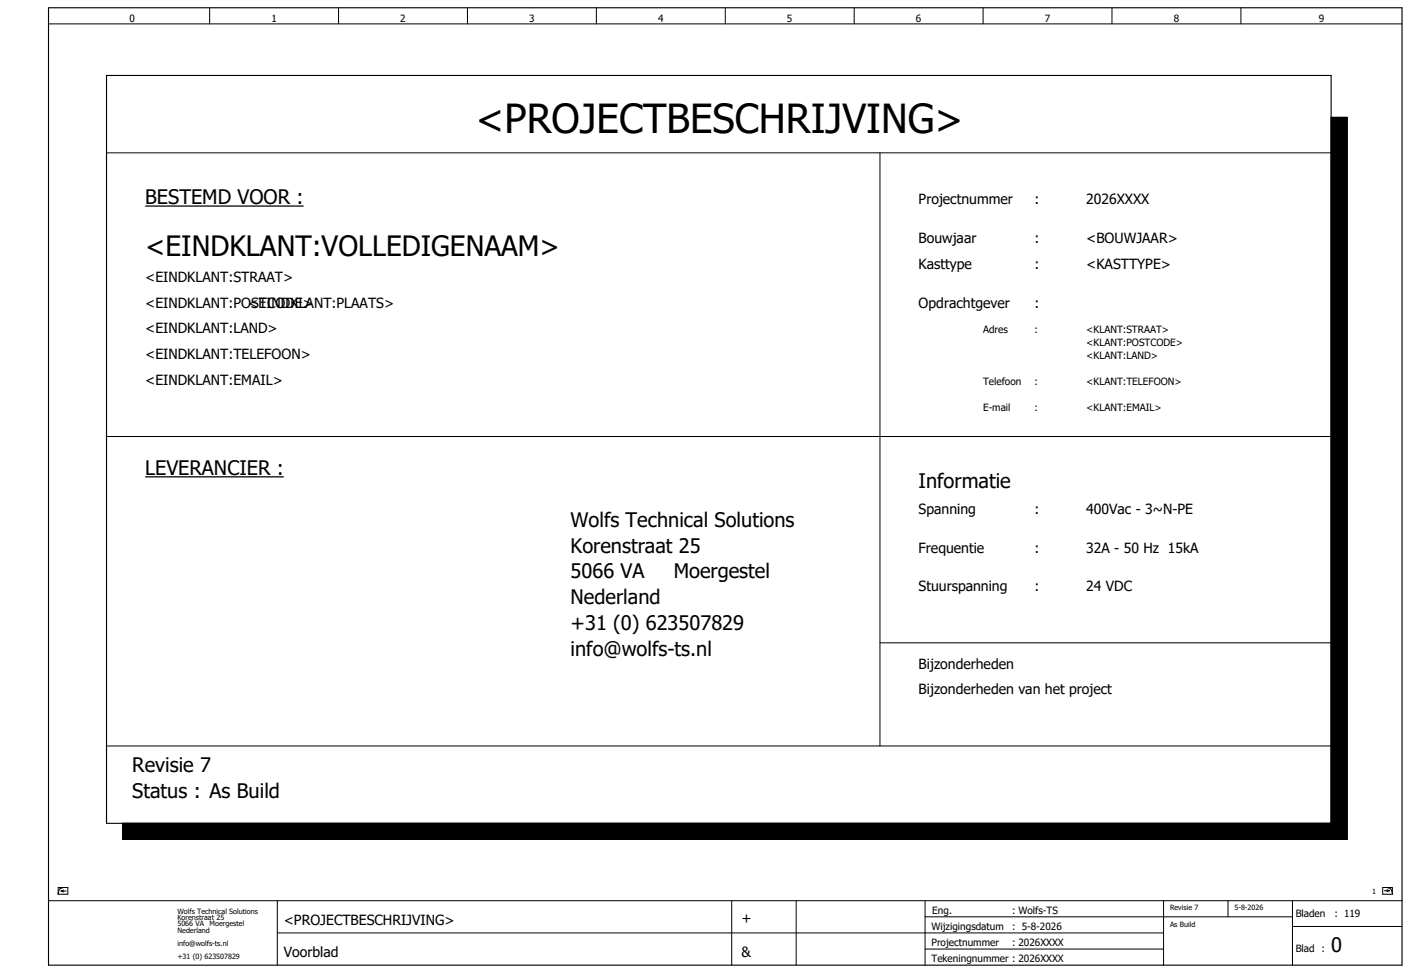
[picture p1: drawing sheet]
<svg xmlns="http://www.w3.org/2000/svg" width="438mm" height="302mm" viewBox="0 0 438 302" stroke-linecap="round" stroke-linejoin="round" font-family="sans-serif">
<g fill="none" stroke="#000" stroke-width=".31">
<path d="M15.1 7.4h420M65.1 2.4v5M105.1 2.4v5M145.1 2.4v5M185.1 2.4v5M225.1 2.4v5M265.1 2.4v5M305.1 2.4v5M345.1 2.4v5M385.1 2.4v5M33.1 47.4h384M273.1 47.4v184"/>
<path d="M33.1 135.4h380M273.1 199.4h140M33.1 231.4h380M15.1 279.4h420M18.1 275.3h3v2.1h-3zM19 276.4h1.6M19 276.4l.8 .3M19.8 276.1l-.8 .3M20.2 275.3a1.76 1.76 0 0 0-2.1 2.1M86.1 279.4v20M227.1 279.4v20M247.1 279.4v20"/>
<path d="M287.1 279.4v20M361.1 279.4v20M381.1 279.4v5M401.1 279.4v20M413.1 260.4v-224h5v224h-380v-5h376v5M429.1 275.3h3v2.1h-3zM429.6 276.3h1.6M430 275.3a1.76 1.76 0 0 1 2.1 2.1M430.4 276l.8 .3M431.2 276.3l-.8 .3M86.1 289.4h275M287.1 284.4h114"/>
<path d="M287.1 294.4h74M401.1 287.4h34"/>
</g>
<path d="M15.1 2.4h420v297h-420zM33.1 23.4h380v232h-380z" fill="none" stroke="#000" stroke-width=".35"/>
<path d="M38.1 255.4h376v5h-376zM413.1 36.4h5v224h-5z" fill="#000" stroke="#000" stroke-width=".31"/>
<path d="M45.1 63.9h49.1M45.1 147.9h43" fill="none" stroke="#000" stroke-width=".39"/>
<text font-size="12.4" x="147.6" y="41.4">&lt;PROJECTBESCHRIJVING&gt;</text>
<text font-size="8.7" x="45.1" y="79.4">&lt;EINDKLANT:VOLLEDIGENAAM&gt;</text>
<g font-size="6.2">
<text x="45.1" y="63.4">BESTEMD VOOR :</text>
<text x="45.1" y="147.4">LEVERANCIER :</text>
<text x="285.1" y="151.4">Informatie</text>
<text x="177.1" y="163.4">Wolfs Technical Solutions</text>
<text x="177.1" y="171.4">Korenstraat 25</text>
<text x="177.1" y="179.4">5066 VA</text>
<text x="209.1" y="179.4">Moergestel</text>
<text x="177.1" y="187.4">Nederland</text>
<text x="177.1" y="195.4">+31 (0) 623507829</text>
<text x="177.1" y="203.4">info@wolfs-ts.nl</text>
<text x="41.1" y="239.4">Revisie 7</text>
<text x="41.1" y="247.4">Status : As Build</text>
<text x="413.1" y="295.4">0</text>
</g>
<g font-size="4.3">
<text x="285.1" y="63.4">Projectnummer</text>
<text x="321.1" y="63.4">:</text>
<text x="337.1" y="63.4">2026XXXX</text>
<text x="285.1" y="75.4">Bouwjaar</text>
<text x="321.1" y="75.4">:</text>
<text x="337.1" y="75.4">&lt;BOUWJAAR&gt;</text>
<text x="285.1" y="83.4">Kasttype</text>
<text x="321.1" y="83.4">:</text>
<text x="337.1" y="83.4">&lt;KASTTYPE&gt;</text>
<text x="45.1" y="87.4">&lt;EINDKLANT:STRAAT&gt;</text>
<text x="45.1" y="95.4">&lt;EINDKLANT:POSTCODE&gt;</text>
<text x="77.1" y="95.4">&lt;EINDKLANT:PLAATS&gt;</text>
<text x="285.1" y="95.4">Opdrachtgever</text>
<text x="321.1" y="95.4">:</text>
<text x="45.1" y="103.4">&lt;EINDKLANT:LAND&gt;</text>
<text x="45.1" y="111.4">&lt;EINDKLANT:TELEFOON&gt;</text>
<text x="45.1" y="119.4">&lt;EINDKLANT:EMAIL&gt;</text>
<text x="285.1" y="159.4">Spanning</text>
<text x="321.1" y="159.4">:</text>
<text x="337.1" y="159.4">400Vac - 3~N-PE</text>
<text x="285.1" y="171.4">Frequentie</text>
<text x="321.1" y="171.4">:</text>
<text x="337.1" y="171.4">32A - 50 Hz 15kA</text>
<text x="285.1" y="183.4">Stuurspanning</text>
<text x="321.1" y="183.4">:</text>
<text x="337.1" y="183.4">24 VDC</text>
<text x="285.1" y="207.4">Bijzonderheden</text>
<text x="285.1" y="215.4">Bijzonderheden van het project</text>
<text x="88.1" y="286.9">&lt;PROJECTBESCHRIJVING&gt;</text>
<text x="230.1" y="286.4">+</text>
<text x="88.1" y="296.9">Voorblad</text>
<text x="230.1" y="296.9">&amp;</text>
</g>
<g font-size="3.1">
<text x="40.2" y="6.8">0</text>
<text x="84.2" y="6.8">1</text>
<text x="124.2" y="6.8">2</text>
<text x="164.2" y="6.8">3</text>
<text x="204.2" y="6.8">4</text>
<text x="244.2" y="6.8">5</text>
<text x="284.2" y="6.8">6</text>
<text x="324.2" y="6.8">7</text>
<text x="364.2" y="6.8">8</text>
<text x="409.2" y="6.8">9</text>
<text x="305.1" y="103.4">Adres</text>
<text x="321.1" y="103.4">:</text>
<text x="337.1" y="103.4">&lt;KLANT:STRAAT&gt;</text>
<text x="337.1" y="107.4">&lt;KLANT:POSTCODE&gt;</text>
<text x="337.1" y="111.4">&lt;KLANT:LAND&gt;</text>
<text x="305.1" y="119.4">Telefoon</text>
<text x="321.1" y="119.4">:</text>
<text x="337.1" y="119.4">&lt;KLANT:TELEFOON&gt;</text>
<text x="305.1" y="127.4">E-mail</text>
<text x="321.1" y="127.4">:</text>
<text x="337.1" y="127.4">&lt;KLANT:EMAIL&gt;</text>
<text x="289.3" y="283.4">Eng.</text>
<text x="314.1" y="283.4">: Wolfs-TS</text>
<text x="402.1" y="284.4">Bladen</text>
<text x="414.1" y="284.4">: 119</text>
<text x="289.1" y="288.4">Wijzigingsdatum</text>
<text x="289.1" y="293.4">Projectnummer</text>
<text x="314.1" y="288.4">: 5-8-2026</text>
<text x="314.1" y="293.4">: 2026XXXX</text>
<text x="289.1" y="298.4">Tekeningnummer : 2026XXXX</text>
<text x="402.1" y="295.4">Blad :</text>
</g>
<g font-size="2.2">
<text x="425.8" y="277.4">1</text>
<text x="55.1" y="283.4">Wolfs Technical Solutions</text>
<text x="55.1" y="285.4">Korenstraat 25</text>
<text x="55.1" y="287.4">5066 VA</text>
<text x="65.1" y="287.4">Moergestel</text>
<text x="363.1" y="282.4">Revisie 7</text>
<text x="363.1" y="287.6">As Build</text>
<text x="383.1" y="282.4">5-8-2026</text>
<text x="55.1" y="289.4">Nederland</text>
<text x="55.1" y="293.4">info@wolfs-ts.nl</text>
<text x="55.1" y="297.4">+31 (0) 623507829</text>
</g>
</svg>
